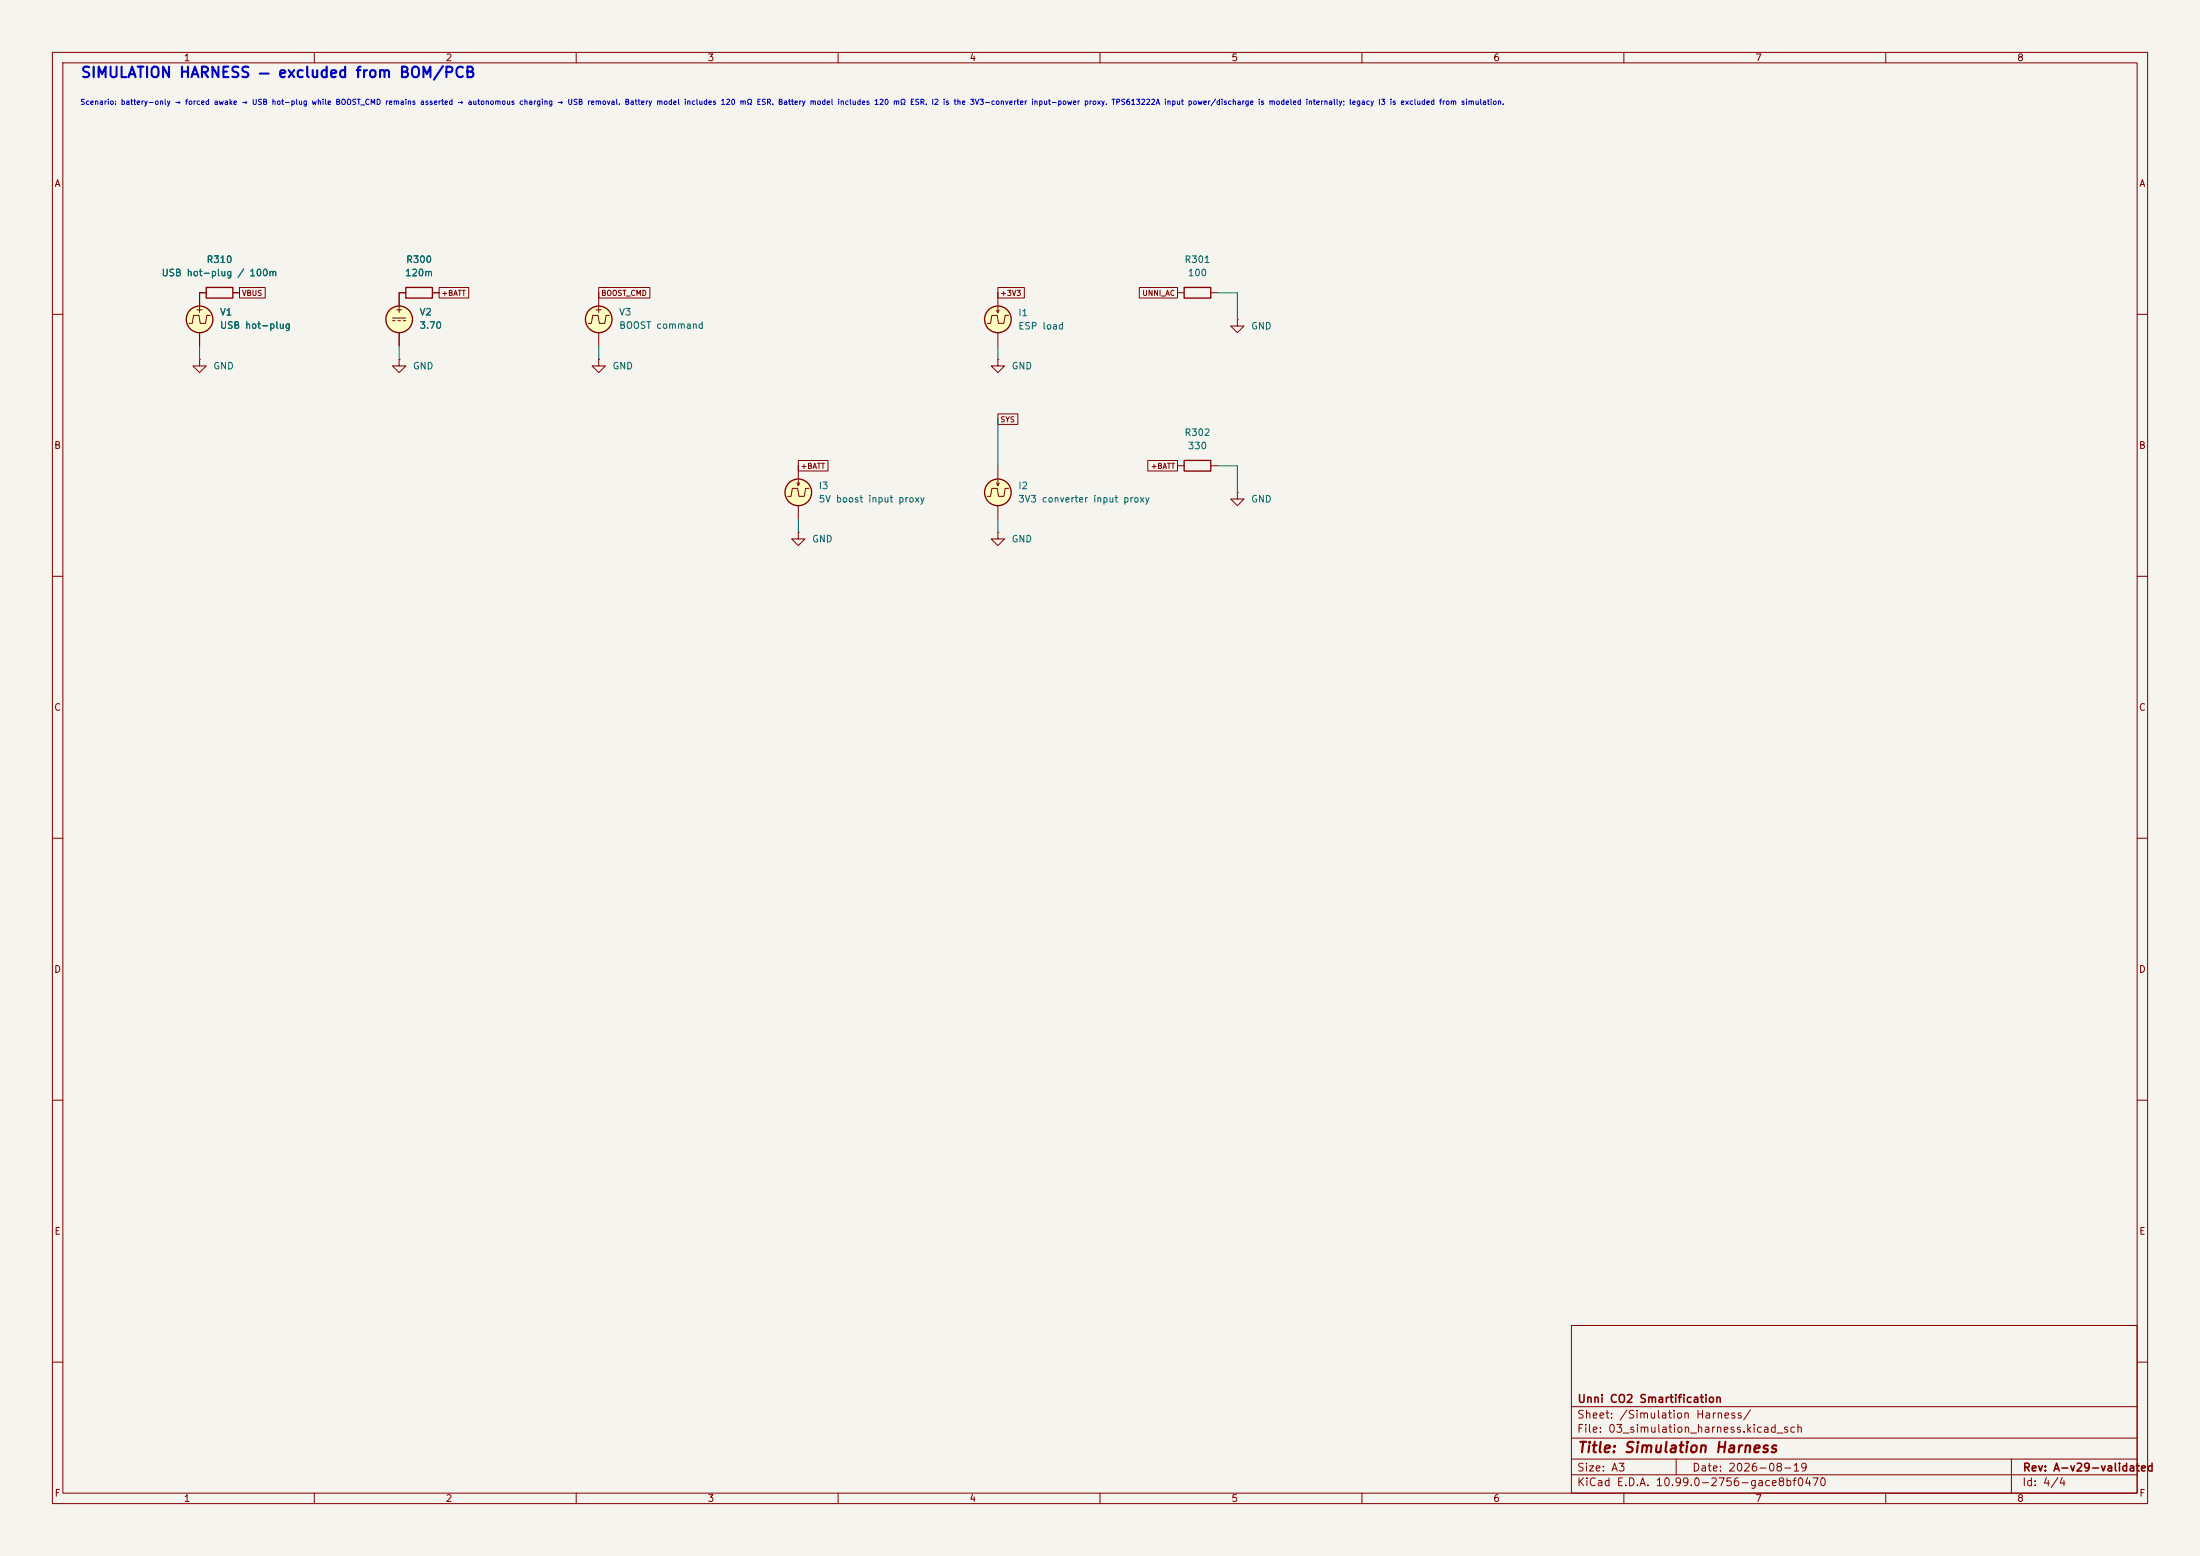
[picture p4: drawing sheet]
(kicad_sch
 (version 20260818)
 (generator "eeschema")
 (generator_version "10.99")
 (paper "A3")
 (title_block
  (title "Simulation Harness")
  (date "2026-08-19")
  (rev "A-v29-validated")
  (company "Unni CO2 Smartification"))
 (lib_symbols
  (symbol "Device:R"
   (pin_numbers (hide yes))
   (pin_names
    (offset 0)) (exclude_from_sim no) (in_bom yes) (on_board yes)
   (in_pos_files yes)
   (duplicate_pin_numbers_are_jumpers no)
   (property "Reference" "R" (at 2.032 0 90) (show_name no) (do_not_autoplace no) (effects (font (size 1.27 1.27))))
   (property "Value" "R" (at 0 0 90) (show_name no) (do_not_autoplace no) (effects (font (size 1.27 1.27))))
   (property "Footprint" "" (at -1.778 0 90) (show_name no) (do_not_autoplace no) (hide yes) (effects (font (size 1.27 1.27))))
   (property "Datasheet" "" (at 0 0 0) (show_name no) (do_not_autoplace no) (hide yes) (effects (font (size 1.27 1.27))))
   (property "Description" "Resistor" (at 0 0 0) (show_name no) (do_not_autoplace no) (hide yes) (effects (font (size 1.27 1.27))))
   (symbol "R_0_1"
    (rectangle (start -1.016 -2.54) (end 1.016 2.54) (stroke (width 0.254) (type default)) (fill (type none))))
   (symbol "R_1_1"
    (pin passive line (at 0 3.81 270) (length 1.27) (name "" (effects (font (size 1.27 1.27)))) (number "1" (effects (font (size 1.27 1.27)))))
    (pin passive line (at 0 -3.81 90) (length 1.27) (name "" (effects (font (size 1.27 1.27)))) (number "2" (effects (font (size 1.27 1.27))))))
   (embedded_fonts no))
  (symbol "Simulation_SPICE:IPULSE"
   (pin_numbers (hide yes))
   (pin_names
    (offset 0.0254)) (exclude_from_sim no) (in_bom yes) (on_board yes)
   (in_pos_files yes)
   (duplicate_pin_numbers_are_jumpers no)
   (property "Reference" "I" (at 2.54 2.54 0) (show_name no) (do_not_autoplace no) (effects (font (size 1.27 1.27)) (justify left)))
   (property "Value" "IPULSE" (at 2.54 0 0) (show_name no) (do_not_autoplace no) (effects (font (size 1.27 1.27)) (justify left)))
   (property "Footprint" "" (at 0 0 0) (show_name no) (do_not_autoplace no) (hide yes) (effects (font (size 1.27 1.27))))
   (property "Datasheet" "https://ngspice.sourceforge.io/docs/ngspice-html-manual/manual.xhtml#sec_Independent_Sources_for" (at 0 0 0) (show_name no) (do_not_autoplace no) (hide yes) (effects (font (size 1.27 1.27))))
   (property "Description" "Current source, pulse" (at 0 0 0) (show_name no) (do_not_autoplace no) (hide yes) (effects (font (size 1.27 1.27))))
   (property "Sim.Pins" "1=+ 2=-" (at 0 0 0) (show_name no) (do_not_autoplace no) (hide yes) (effects (font (size 1.27 1.27))))
   (property "Sim.Device" "I" (at 0 0 0) (show_name no) (do_not_autoplace no) (hide yes) (effects (font (size 1.27 1.27)) (justify left)))
   (property "Sim.Type" "PULSE" (at 0 0 0) (show_name no) (do_not_autoplace no) (hide yes) (effects (font (size 1.27 1.27))))
   (property "Sim.Params" "y1=0 y2=1 td=2n tr=2n tf=2n tw=50n per=100n" (at 2.54 -2.54 0) (show_name no) (do_not_autoplace no) (effects (font (size 1.27 1.27)) (justify left)))
   (symbol "IPULSE_0_0"
    (polyline (pts (xy -2.032 -0.762) (xy -1.397 -0.762) (xy -1.143 0.762) (xy -0.127 0.762) (xy 0.127 -0.762) (xy 1.143 -0.762) (xy 1.397 0.762) (xy 2.032 0.762)) (stroke (width 0) (type default)) (fill (type none))))
   (symbol "IPULSE_0_1"
    (polyline (pts (xy -0.254 1.778) (xy 0 1.27) (xy 0.254 1.778)) (stroke (width 0) (type default)) (fill (type none)))
    (polyline (pts (xy 0 1.27) (xy 0 2.286)) (stroke (width 0) (type default)) (fill (type none)))
    (circle (center 0 0) (radius 2.54) (stroke (width 0.254) (type default)) (fill (type background))))
   (symbol "IPULSE_1_1"
    (pin passive line (at 0 5.08 270) (length 2.54) (name "" (effects (font (size 1.27 1.27)))) (number "1" (effects (font (size 1.27 1.27)))))
    (pin passive line (at 0 -5.08 90) (length 2.54) (name "" (effects (font (size 1.27 1.27)))) (number "2" (effects (font (size 1.27 1.27))))))
   (embedded_fonts no))
  (symbol "Simulation_SPICE:VDC"
   (pin_numbers (hide yes))
   (pin_names
    (offset 0.0254)) (exclude_from_sim no) (in_bom yes) (on_board yes)
   (in_pos_files yes)
   (duplicate_pin_numbers_are_jumpers no)
   (property "Reference" "V" (at 2.54 2.54 0) (show_name no) (do_not_autoplace no) (effects (font (size 1.27 1.27)) (justify left)))
   (property "Value" "1" (at 2.54 0 0) (show_name no) (do_not_autoplace no) (effects (font (size 1.27 1.27)) (justify left)))
   (property "Footprint" "" (at 0 0 0) (show_name no) (do_not_autoplace no) (hide yes) (effects (font (size 1.27 1.27))))
   (property "Datasheet" "https://ngspice.sourceforge.io/docs/ngspice-html-manual/manual.xhtml#sec_Independent_Sources_for" (at 0 0 0) (show_name no) (do_not_autoplace no) (hide yes) (effects (font (size 1.27 1.27))))
   (property "Description" "Voltage source, DC" (at 0 0 0) (show_name no) (do_not_autoplace no) (hide yes) (effects (font (size 1.27 1.27))))
   (property "Sim.Pins" "1=+ 2=-" (at 0 0 0) (show_name no) (do_not_autoplace no) (hide yes) (effects (font (size 1.27 1.27))))
   (property "Sim.Type" "DC" (at 0 0 0) (show_name no) (do_not_autoplace no) (hide yes) (effects (font (size 1.27 1.27))))
   (property "Sim.Device" "V" (at 0 0 0) (show_name no) (do_not_autoplace no) (hide yes) (effects (font (size 1.27 1.27)) (justify left)))
   (symbol "VDC_0_0"
    (polyline (pts (xy -1.27 0.254) (xy 1.27 0.254)) (stroke (width 0) (type default)) (fill (type none)))
    (polyline (pts (xy -0.762 -0.254) (xy -1.27 -0.254)) (stroke (width 0) (type default)) (fill (type none)))
    (polyline (pts (xy 0.254 -0.254) (xy -0.254 -0.254)) (stroke (width 0) (type default)) (fill (type none)))
    (polyline (pts (xy 1.27 -0.254) (xy 0.762 -0.254)) (stroke (width 0) (type default)) (fill (type none)))
    (text "+" (at 0 1.905 0) (effects (font (size 1.27 1.27)))))
   (symbol "VDC_0_1"
    (circle (center 0 0) (radius 2.54) (stroke (width 0.254) (type default)) (fill (type background))))
   (symbol "VDC_1_1"
    (pin passive line (at 0 5.08 270) (length 2.54) (name "" (effects (font (size 1.27 1.27)))) (number "1" (effects (font (size 1.27 1.27)))))
    (pin passive line (at 0 -5.08 90) (length 2.54) (name "" (effects (font (size 1.27 1.27)))) (number "2" (effects (font (size 1.27 1.27))))))
   (embedded_fonts no))
  (symbol "Simulation_SPICE:VPULSE"
   (pin_numbers (hide yes))
   (pin_names
    (offset 0.0254)) (exclude_from_sim no) (in_bom yes) (on_board yes)
   (in_pos_files yes)
   (duplicate_pin_numbers_are_jumpers no)
   (property "Reference" "V" (at 2.54 2.54 0) (show_name no) (do_not_autoplace no) (effects (font (size 1.27 1.27)) (justify left)))
   (property "Value" "VPULSE" (at 2.54 0 0) (show_name no) (do_not_autoplace no) (effects (font (size 1.27 1.27)) (justify left)))
   (property "Footprint" "" (at 0 0 0) (show_name no) (do_not_autoplace no) (hide yes) (effects (font (size 1.27 1.27))))
   (property "Datasheet" "https://ngspice.sourceforge.io/docs/ngspice-html-manual/manual.xhtml#sec_Independent_Sources_for" (at 0 0 0) (show_name no) (do_not_autoplace no) (hide yes) (effects (font (size 1.27 1.27))))
   (property "Description" "Voltage source, pulse" (at 0 0 0) (show_name no) (do_not_autoplace no) (hide yes) (effects (font (size 1.27 1.27))))
   (property "Sim.Pins" "1=+ 2=-" (at 0 0 0) (show_name no) (do_not_autoplace no) (hide yes) (effects (font (size 1.27 1.27))))
   (property "Sim.Type" "PULSE" (at 0 0 0) (show_name no) (do_not_autoplace no) (hide yes) (effects (font (size 1.27 1.27))))
   (property "Sim.Device" "V" (at 0 0 0) (show_name no) (do_not_autoplace no) (hide yes) (effects (font (size 1.27 1.27)) (justify left)))
   (property "Sim.Params" "y1=0 y2=1 td=2n tr=2n tf=2n tw=50n per=100n" (at 2.54 -2.54 0) (show_name no) (do_not_autoplace no) (effects (font (size 1.27 1.27)) (justify left)))
   (symbol "VPULSE_0_0"
    (polyline (pts (xy -2.032 -0.762) (xy -1.397 -0.762) (xy -1.143 0.762) (xy -0.127 0.762) (xy 0.127 -0.762) (xy 1.143 -0.762) (xy 1.397 0.762) (xy 2.032 0.762)) (stroke (width 0) (type default)) (fill (type none)))
    (text "+" (at 0 1.905 0) (effects (font (size 1.27 1.27)))))
   (symbol "VPULSE_0_1"
    (circle (center 0 0) (radius 2.54) (stroke (width 0.254) (type default)) (fill (type background))))
   (symbol "VPULSE_1_1"
    (pin passive line (at 0 5.08 270) (length 2.54) (name "" (effects (font (size 1.27 1.27)))) (number "1" (effects (font (size 1.27 1.27)))))
    (pin passive line (at 0 -5.08 90) (length 2.54) (name "" (effects (font (size 1.27 1.27)))) (number "2" (effects (font (size 1.27 1.27))))))
   (embedded_fonts no))
  (symbol "power:GND"
   (power global)
   (pin_numbers (hide yes))
   (pin_names
    (offset 0) (hide yes)) (exclude_from_sim no) (in_bom yes) (on_board yes)
   (in_pos_files yes)
   (duplicate_pin_numbers_are_jumpers no)
   (property "Reference" "#PWR" (at 0 -6.35 0) (show_name no) (do_not_autoplace no) (hide yes) (effects (font (size 1.27 1.27))))
   (property "Value" "GND" (at 0 -3.81 0) (show_name no) (do_not_autoplace no) (effects (font (size 1.27 1.27))))
   (property "Footprint" "" (at 0 0 0) (show_name no) (do_not_autoplace no) (hide yes) (effects (font (size 1.27 1.27))))
   (property "Datasheet" "" (at 0 0 0) (show_name no) (do_not_autoplace no) (hide yes) (effects (font (size 1.27 1.27))))
   (property "Description" "Power symbol creates a global label with name \"GND\" , ground" (at 0 0 0) (show_name no) (do_not_autoplace no) (hide yes) (effects (font (size 1.27 1.27))))
   (symbol "GND_0_1"
    (polyline (pts (xy 0 0) (xy 0 -1.27) (xy 1.27 -1.27) (xy 0 -2.54) (xy -1.27 -1.27) (xy 0 -1.27)) (stroke (width 0) (type default)) (fill (type none))))
   (symbol "GND_1_1"
    (pin power_in line (at 0 0 270) (length 0) (name "" (effects (font (size 1.27 1.27)))) (number "1" (effects (font (size 1.27 1.27))))))
   (embedded_fonts no)))
 (text "SIMULATION HARNESS — excluded from BOM/PCB"
  (exclude_from_sim no)
  (at 15.24 15.24 0)
  (effects (font (size 2 2)
    (bold yes)) (justify left bottom)))
 (text "Scenario: battery-only → forced awake → USB hot-plug while BOOST_CMD remains asserted → autonomous charging → USB removal. Battery model includes 120 mΩ ESR. Battery model includes 120 mΩ ESR. I2 is the 3V3-converter input-power proxy. TPS613222A input power/discharge is modeled internally; legacy I3 is excluded from simulation."
  (exclude_from_sim no)
  (at 15.24 20.32 0)
  (effects (font (size 1 1)) (justify left bottom)))
 (wire
  (pts (xy 114.3 66.04) (xy 114.3 68.58))
  (stroke (width 0) (type default)))
 (wire
  (pts (xy 190.5 80.01) (xy 190.5 88.9))
  (stroke (width 0) (type default)))
 (wire
  (pts (xy 232.41 88.9) (xy 236.22 88.9))
  (stroke (width 0) (type default)))
 (wire
  (pts (xy 38.1 66.04) (xy 38.1 68.58))
  (stroke (width 0) (type default)))
 (wire
  (pts (xy 232.41 55.88) (xy 236.22 55.88))
  (stroke (width 0) (type default)))
 (wire
  (pts (xy 190.5 66.04) (xy 190.5 68.58))
  (stroke (width 0) (type default)))
 (wire
  (pts (xy 76.2 66.04) (xy 76.2 68.58))
  (stroke (width 0) (type default)))
 (wire
  (pts (xy 152.4 99.06) (xy 152.4 101.6))
  (stroke (width 0) (type default)))
 (wire
  (pts (xy 190.5 99.06) (xy 190.5 101.6))
  (stroke (width 0) (type default)))
 (wire
  (pts (xy 236.22 88.9) (xy 236.22 93.98))
  (stroke (width 0) (type default)))
 (wire
  (pts (xy 236.22 55.88) (xy 236.22 60.96))
  (stroke (width 0) (type default)))
 (global_label "+BATT"
  (shape passive)
  (at 152.4 88.9 0)
  (fields_autoplaced yes)
  (effects (font (size 1 1)) (justify left))
  (property "Intersheetrefs" "${INTERSHEET_REFS}" (at 158.4943 88.9 0) (hide yes) (show_name no) (do_not_autoplace no) (effects (font (size 1.27 1.27)) (justify left))))
 (global_label "+BATT"
  (shape passive)
  (at 224.79 88.9 180)
  (fields_autoplaced yes)
  (effects (font (size 1 1)) (justify right))
  (property "Intersheetrefs" "${INTERSHEET_REFS}" (at 218.6957 88.9 0) (hide yes) (show_name no) (do_not_autoplace no) (effects (font (size 1.27 1.27)) (justify right))))
 (global_label "VBUS"
  (shape passive)
  (at 45.72 55.88 0)
  (fields_autoplaced yes)
  (effects (font (size 1 1)) (justify left))
  (property "Intersheetrefs" "${INTERSHEET_REFS}" (at 51.0524 55.88 0) (hide yes) (show_name no) (do_not_autoplace no) (effects (font (size 1.27 1.27)) (justify left))))
 (global_label "+3V3"
  (shape passive)
  (at 190.5 55.88 0)
  (fields_autoplaced yes)
  (effects (font (size 1 1)) (justify left))
  (property "Intersheetrefs" "${INTERSHEET_REFS}" (at 195.9753 55.88 0) (hide yes) (show_name no) (do_not_autoplace no) (effects (font (size 1.27 1.27)) (justify left))))
 (global_label "BOOST_CMD"
  (shape passive)
  (at 114.3 55.88 0)
  (fields_autoplaced yes)
  (effects (font (size 1 1)) (justify left))
  (property "Intersheetrefs" "${INTERSHEET_REFS}" (at 124.4896 55.88 0) (hide yes) (show_name no) (do_not_autoplace no) (effects (font (size 1.27 1.27)) (justify left))))
 (global_label "+BATT"
  (shape passive)
  (at 83.82 55.88 0)
  (fields_autoplaced yes)
  (effects (font (size 1 1)) (justify left))
  (property "Intersheetrefs" "${INTERSHEET_REFS}" (at 89.9143 55.88 0) (hide yes) (show_name no) (do_not_autoplace no) (effects (font (size 1.27 1.27)) (justify left))))
 (global_label "SYS"
  (shape passive)
  (at 190.5 80.01 0)
  (fields_autoplaced yes)
  (effects (font (size 1 1)) (justify left))
  (property "Intersheetrefs" "${INTERSHEET_REFS}" (at 194.7372 80.01 0) (hide yes) (show_name no) (do_not_autoplace no) (effects (font (size 1.27 1.27)) (justify left))))
 (global_label "UNNI_AC"
  (shape passive)
  (at 224.79 55.88 180)
  (fields_autoplaced yes)
  (effects (font (size 1 1)) (justify right))
  (property "Intersheetrefs" "${INTERSHEET_REFS}" (at 217.0767 55.88 0) (hide yes) (show_name no) (do_not_autoplace no) (effects (font (size 1.27 1.27)) (justify right))))
 (symbol
  (lib_id "power:GND")
  (at 38.1 68.58 0)
  (unit 1)
  (body_style 1)
  (exclude_from_sim no)
  (in_bom no)
  (on_board no)
  (in_pos_files yes)
  (dnp no)
  (fields_autoplaced yes)
  (property "Reference" "#PWR301" (at 38.1 74.93 0) (hide yes) (show_name no) (do_not_autoplace no) (effects (font (size 1.27 1.27))))
  (property "Value" "GND" (at 40.64 69.8499 0) (show_name no) (do_not_autoplace no) (effects (font (size 1.27 1.27)) (justify left)))
  (property "Footprint" "" (at 38.1 68.58 0) (hide yes) (show_name no) (do_not_autoplace no) (effects (font (size 1.27 1.27))))
  (property "Datasheet" "" (at 38.1 68.58 0) (hide yes) (show_name no) (do_not_autoplace no) (effects (font (size 1.27 1.27))))
  (property "Description" "Power symbol creates global GND" (at 38.1 68.58 0) (hide yes) (show_name no) (do_not_autoplace no) (effects (font (size 1.27 1.27))))
  (pin "1"))
 (symbol
  (lib_id "Device:R")
  (at 228.6 55.88 90)
  (unit 1)
  (body_style 1)
  (exclude_from_sim no)
  (in_bom no)
  (on_board no)
  (in_pos_files yes)
  (dnp no)
  (fields_autoplaced yes)
  (property "Reference" "R301" (at 228.6 49.53 90) (show_name no) (do_not_autoplace no) (effects (font (size 1.27 1.27))))
  (property "Value" "100" (at 228.6 52.07 90) (show_name no) (do_not_autoplace no) (effects (font (size 1.27 1.27))))
  (property "Footprint" "" (at 228.6 55.88 0) (hide yes) (show_name no) (do_not_autoplace no) (effects (font (size 1.27 1.27))))
  (property "Datasheet" "" (at 228.6 55.88 0) (hide yes) (show_name no) (do_not_autoplace no) (effects (font (size 1.27 1.27))))
  (property "Description" "Simulation-only load" (at 228.6 55.88 0) (hide yes) (show_name no) (do_not_autoplace no) (effects (font (size 1.27 1.27))))
  (pin "1")
  (pin "2"))
 (symbol
  (lib_id "Simulation_SPICE:VPULSE")
  (at 114.3 60.96 0)
  (unit 1)
  (body_style 1)
  (exclude_from_sim no)
  (in_bom no)
  (on_board no)
  (in_pos_files yes)
  (dnp no)
  (fields_autoplaced yes)
  (property "Reference" "V3" (at 118.11 59.5601 0) (show_name no) (do_not_autoplace no) (effects (font (size 1.27 1.27)) (justify left)))
  (property "Value" "BOOST command" (at 118.11 62.1001 0) (show_name no) (do_not_autoplace no) (effects (font (size 1.27 1.27)) (justify left)))
  (property "Footprint" "" (at 114.3 60.96 0) (hide yes) (show_name no) (do_not_autoplace no) (effects (font (size 1.27 1.27))))
  (property "Datasheet" "" (at 114.3 60.96 0) (hide yes) (show_name no) (do_not_autoplace no) (effects (font (size 1.27 1.27))))
  (property "Description" "Simulation-only source/load" (at 114.3 60.96 0) (hide yes) (show_name no) (do_not_autoplace no) (effects (font (size 1.27 1.27))))
  (property "Sim.Pins" "1=+ 2=-" (at 114.3 60.96 0) (hide yes) (show_name no) (do_not_autoplace no) (effects (font (size 1.27 1.27))))
  (property "Sim.Type" "PULSE" (at 114.3 60.96 0) (hide yes) (show_name no) (do_not_autoplace no) (effects (font (size 1.27 1.27))))
  (property "Sim.Device" "V" (at 114.3 60.96 0) (hide yes) (show_name no) (do_not_autoplace no) (effects (font (size 1.27 1.27))))
  (property "Sim.Params" "y1=0 y2=3.3 td=0.5 tr=5m tf=5m tw=4.5 per=6.5" (at 114.3 60.96 0) (hide yes) (show_name no) (do_not_autoplace no) (effects (font (size 1.27 1.27))))
  (pin "1")
  (pin "2"))
 (symbol
  (lib_id "Device:R")
  (at 80.01 55.88 90)
  (unit 1)
  (body_style 1)
  (exclude_from_sim no)
  (in_bom no)
  (on_board no)
  (in_pos_files yes)
  (dnp no)
  (fields_autoplaced yes)
  (property "Reference" "R300" (at 80.01 49.53 90) (show_name no) (do_not_autoplace no) (effects (font (size 1.27 1.27))))
  (property "Value" "120m" (at 80.01 52.07 90) (show_name no) (do_not_autoplace no) (effects (font (size 1.27 1.27))))
  (property "Footprint" "" (at 80.01 55.88 0) (hide yes) (show_name no) (do_not_autoplace no) (effects (font (size 1.27 1.27))))
  (property "Datasheet" "" (at 80.01 55.88 0) (hide yes) (show_name no) (do_not_autoplace no) (effects (font (size 1.27 1.27))))
  (property "Description" "Battery internal resistance (simulation only)" (at 80.01 55.88 0) (hide yes) (show_name no) (do_not_autoplace no) (effects (font (size 1.27 1.27))))
  (pin "1")
  (pin "2"))
 (symbol
  (lib_id "Device:R")
  (at 41.91 55.88 90)
  (unit 1)
  (body_style 1)
  (exclude_from_sim no)
  (in_bom no)
  (on_board no)
  (in_pos_files yes)
  (dnp no)
  (fields_autoplaced yes)
  (property "Reference" "R310" (at 41.91 49.53 90) (show_name no) (do_not_autoplace no) (effects (font (size 1.27 1.27))))
  (property "Value" "USB hot-plug / 100m" (at 41.91 52.07 90) (show_name no) (do_not_autoplace no) (effects (font (size 1.27 1.27))))
  (property "Footprint" "" (at 41.91 55.88 0) (hide yes) (show_name no) (do_not_autoplace no) (effects (font (size 1.27 1.27))))
  (property "Datasheet" "" (at 41.91 55.88 0) (hide yes) (show_name no) (do_not_autoplace no) (effects (font (size 1.27 1.27))))
  (property "Description" "USB hot-plug switch with 100m on-resistance (simulation only)" (at 41.91 55.88 0) (hide yes) (show_name no) (do_not_autoplace no) (effects (font (size 1.27 1.27))))
  (property "Sim.Library" "spice/models/USB_HOTPLUG.lib" (at 41.91 55.88 0) (hide yes) (show_name no) (do_not_autoplace no) (effects (font (size 1 1))))
  (property "Sim.Name" "USB_HOTPLUG" (at 41.91 55.88 0) (hide yes) (show_name no) (do_not_autoplace no) (effects (font (size 1 1))))
  (property "Sim.Pins" "1=1 2=2" (at 41.91 55.88 0) (hide yes) (show_name no) (do_not_autoplace no) (effects (font (size 1 1))))
  (pin "1")
  (pin "2"))
 (symbol
  (lib_id "Simulation_SPICE:VDC")
  (at 76.2 60.96 0)
  (unit 1)
  (body_style 1)
  (exclude_from_sim no)
  (in_bom no)
  (on_board no)
  (in_pos_files yes)
  (dnp no)
  (fields_autoplaced yes)
  (property "Reference" "V2" (at 80.01 59.5601 0) (show_name no) (do_not_autoplace no) (effects (font (size 1.27 1.27)) (justify left)))
  (property "Value" "3.70" (at 80.01 62.1001 0) (show_name no) (do_not_autoplace no) (effects (font (size 1.27 1.27)) (justify left)))
  (property "Footprint" "" (at 76.2 60.96 0) (hide yes) (show_name no) (do_not_autoplace no) (effects (font (size 1.27 1.27))))
  (property "Datasheet" "" (at 76.2 60.96 0) (hide yes) (show_name no) (do_not_autoplace no) (effects (font (size 1.27 1.27))))
  (property "Description" "Simulation-only source/load" (at 76.2 60.96 0) (hide yes) (show_name no) (do_not_autoplace no) (effects (font (size 1.27 1.27))))
  (property "Sim.Pins" "1=+ 2=-" (at 76.2 60.96 0) (hide yes) (show_name no) (do_not_autoplace no) (effects (font (size 1.27 1.27))))
  (property "Sim.Type" "DC" (at 76.2 60.96 0) (hide yes) (show_name no) (do_not_autoplace no) (effects (font (size 1.27 1.27))))
  (property "Sim.Device" "V" (at 76.2 60.96 0) (hide yes) (show_name no) (do_not_autoplace no) (effects (font (size 1.27 1.27))))
  (pin "1")
  (pin "2"))
 (symbol
  (lib_id "Simulation_SPICE:IPULSE")
  (at 152.4 93.98 0)
  (unit 1)
  (body_style 1)
  (exclude_from_sim yes)
  (in_bom no)
  (on_board no)
  (in_pos_files yes)
  (dnp no)
  (fields_autoplaced yes)
  (property "Reference" "I3" (at 156.21 92.7099 0) (show_name no) (do_not_autoplace no) (effects (font (size 1.27 1.27)) (justify left)))
  (property "Value" "5V boost input proxy" (at 156.21 95.2499 0) (show_name no) (do_not_autoplace no) (effects (font (size 1.27 1.27)) (justify left)))
  (property "Footprint" "" (at 152.4 93.98 0) (hide yes) (show_name no) (do_not_autoplace no) (effects (font (size 1.27 1.27))))
  (property "Datasheet" "" (at 152.4 93.98 0) (hide yes) (show_name no) (do_not_autoplace no) (effects (font (size 1.27 1.27))))
  (property "Description" "Simulation-only power-conversion proxy load" (at 152.4 93.98 0) (hide yes) (show_name no) (do_not_autoplace no) (effects (font (size 1.27 1.27))))
  (property "Sim.Pins" "1=+ 2=-" (at 152.4 93.98 0) (hide yes) (show_name no) (do_not_autoplace no) (effects (font (size 1.27 1.27))))
  (property "Sim.Type" "PULSE" (at 152.4 93.98 0) (hide yes) (show_name no) (do_not_autoplace no) (effects (font (size 1.27 1.27))))
  (property "Sim.Device" "I" (at 152.4 93.98 0) (hide yes) (show_name no) (do_not_autoplace no) (effects (font (size 1.27 1.27))))
  (property "Sim.Params" "y1=0 y2=0.10 td=0.5 tr=5m tf=5m tw=2.5 per=20" (at 152.4 93.98 0) (hide yes) (show_name no) (do_not_autoplace no) (effects (font (size 1.27 1.27))))
  (pin "1")
  (pin "2"))
 (symbol
  (lib_id "power:GND")
  (at 190.5 101.6 0)
  (unit 1)
  (body_style 1)
  (exclude_from_sim no)
  (in_bom no)
  (on_board no)
  (in_pos_files yes)
  (dnp no)
  (fields_autoplaced yes)
  (property "Reference" "#PWR308" (at 190.5 107.95 0) (hide yes) (show_name no) (do_not_autoplace no) (effects (font (size 1.27 1.27))))
  (property "Value" "GND" (at 193.04 102.8699 0) (show_name no) (do_not_autoplace no) (effects (font (size 1.27 1.27)) (justify left)))
  (property "Footprint" "" (at 190.5 101.6 0) (hide yes) (show_name no) (do_not_autoplace no) (effects (font (size 1.27 1.27))))
  (property "Datasheet" "" (at 190.5 101.6 0) (hide yes) (show_name no) (do_not_autoplace no) (effects (font (size 1.27 1.27))))
  (property "Description" "Power symbol creates global GND" (at 190.5 101.6 0) (hide yes) (show_name no) (do_not_autoplace no) (effects (font (size 1.27 1.27))))
  (pin "1"))
 (symbol
  (lib_id "power:GND")
  (at 76.2 68.58 0)
  (unit 1)
  (body_style 1)
  (exclude_from_sim no)
  (in_bom no)
  (on_board no)
  (in_pos_files yes)
  (dnp no)
  (fields_autoplaced yes)
  (property "Reference" "#PWR302" (at 76.2 74.93 0) (hide yes) (show_name no) (do_not_autoplace no) (effects (font (size 1.27 1.27))))
  (property "Value" "GND" (at 78.74 69.8499 0) (show_name no) (do_not_autoplace no) (effects (font (size 1.27 1.27)) (justify left)))
  (property "Footprint" "" (at 76.2 68.58 0) (hide yes) (show_name no) (do_not_autoplace no) (effects (font (size 1.27 1.27))))
  (property "Datasheet" "" (at 76.2 68.58 0) (hide yes) (show_name no) (do_not_autoplace no) (effects (font (size 1.27 1.27))))
  (property "Description" "Power symbol creates global GND" (at 76.2 68.58 0) (hide yes) (show_name no) (do_not_autoplace no) (effects (font (size 1.27 1.27))))
  (pin "1"))
 (symbol
  (lib_id "Simulation_SPICE:VPULSE")
  (at 38.1 60.96 0)
  (unit 1)
  (body_style 1)
  (exclude_from_sim no)
  (in_bom no)
  (on_board no)
  (in_pos_files yes)
  (dnp no)
  (fields_autoplaced yes)
  (property "Reference" "V1" (at 41.91 59.5601 0) (show_name no) (do_not_autoplace no) (effects (font (size 1.27 1.27)) (justify left)))
  (property "Value" "USB hot-plug" (at 41.91 62.1001 0) (show_name no) (do_not_autoplace no) (effects (font (size 1.27 1.27)) (justify left)))
  (property "Footprint" "" (at 38.1 60.96 0) (hide yes) (show_name no) (do_not_autoplace no) (effects (font (size 1.27 1.27))))
  (property "Datasheet" "" (at 38.1 60.96 0) (hide yes) (show_name no) (do_not_autoplace no) (effects (font (size 1.27 1.27))))
  (property "Description" "Simulation-only source/load" (at 38.1 60.96 0) (hide yes) (show_name no) (do_not_autoplace no) (effects (font (size 1.27 1.27))))
  (property "Sim.Pins" "1=+ 2=-" (at 38.1 60.96 0) (hide yes) (show_name no) (do_not_autoplace no) (effects (font (size 1.27 1.27))))
  (property "Sim.Type" "PULSE" (at 38.1 60.96 0) (hide yes) (show_name no) (do_not_autoplace no) (effects (font (size 1.27 1.27))))
  (property "Sim.Device" "V" (at 38.1 60.96 0) (hide yes) (show_name no) (do_not_autoplace no) (effects (font (size 1.27 1.27))))
  (property "Sim.Params" "y1=0 y2=5 td=3 tr=20m tf=20m tw=3 per=20" (at 38.1 60.96 0) (hide yes) (show_name no) (do_not_autoplace no) (effects (font (size 1.27 1.27))))
  (pin "1")
  (pin "2"))
 (symbol
  (lib_id "power:GND")
  (at 152.4 101.6 0)
  (unit 1)
  (body_style 1)
  (exclude_from_sim no)
  (in_bom no)
  (on_board no)
  (in_pos_files yes)
  (dnp no)
  (fields_autoplaced yes)
  (property "Reference" "#PWR309" (at 152.4 107.95 0) (hide yes) (show_name no) (do_not_autoplace no) (effects (font (size 1.27 1.27))))
  (property "Value" "GND" (at 154.94 102.8699 0) (show_name no) (do_not_autoplace no) (effects (font (size 1.27 1.27)) (justify left)))
  (property "Footprint" "" (at 152.4 101.6 0) (hide yes) (show_name no) (do_not_autoplace no) (effects (font (size 1.27 1.27))))
  (property "Datasheet" "" (at 152.4 101.6 0) (hide yes) (show_name no) (do_not_autoplace no) (effects (font (size 1.27 1.27))))
  (property "Description" "Power symbol creates global GND" (at 152.4 101.6 0) (hide yes) (show_name no) (do_not_autoplace no) (effects (font (size 1.27 1.27))))
  (pin "1"))
 (symbol
  (lib_id "Simulation_SPICE:IPULSE")
  (at 190.5 60.96 0)
  (unit 1)
  (body_style 1)
  (exclude_from_sim no)
  (in_bom no)
  (on_board no)
  (in_pos_files yes)
  (dnp no)
  (fields_autoplaced yes)
  (property "Reference" "I1" (at 194.31 59.6899 0) (show_name no) (do_not_autoplace no) (effects (font (size 1.27 1.27)) (justify left)))
  (property "Value" "ESP load" (at 194.31 62.2299 0) (show_name no) (do_not_autoplace no) (effects (font (size 1.27 1.27)) (justify left)))
  (property "Footprint" "" (at 190.5 60.96 0) (hide yes) (show_name no) (do_not_autoplace no) (effects (font (size 1.27 1.27))))
  (property "Datasheet" "" (at 190.5 60.96 0) (hide yes) (show_name no) (do_not_autoplace no) (effects (font (size 1.27 1.27))))
  (property "Description" "Simulation-only source/load" (at 190.5 60.96 0) (hide yes) (show_name no) (do_not_autoplace no) (effects (font (size 1.27 1.27))))
  (property "Sim.Pins" "1=+ 2=-" (at 190.5 60.96 0) (hide yes) (show_name no) (do_not_autoplace no) (effects (font (size 1.27 1.27))))
  (property "Sim.Type" "PULSE" (at 190.5 60.96 0) (hide yes) (show_name no) (do_not_autoplace no) (effects (font (size 1.27 1.27))))
  (property "Sim.Device" "I" (at 190.5 60.96 0) (hide yes) (show_name no) (do_not_autoplace no) (effects (font (size 1.27 1.27))))
  (property "Sim.Params" "y1=0.02 y2=0.18 td=0.2 tr=1m tf=1m tw=0.05 per=0.5" (at 190.5 60.96 0) (hide yes) (show_name no) (do_not_autoplace no) (effects (font (size 1.27 1.27))))
  (pin "1")
  (pin "2"))
 (symbol
  (lib_id "Simulation_SPICE:IPULSE")
  (at 190.5 93.98 0)
  (unit 1)
  (body_style 1)
  (exclude_from_sim no)
  (in_bom no)
  (on_board no)
  (in_pos_files yes)
  (dnp no)
  (passthrough block)
  (fields_autoplaced yes)
  (property "Reference" "I2" (at 194.31 92.7099 0) (show_name no) (do_not_autoplace no) (effects (font (size 1.27 1.27)) (justify left)))
  (property "Value" "3V3 converter input proxy" (at 194.31 95.2499 0) (show_name no) (do_not_autoplace no) (effects (font (size 1.27 1.27)) (justify left)))
  (property "Footprint" "" (at 190.5 93.98 0) (hide yes) (show_name no) (do_not_autoplace no) (effects (font (size 1.27 1.27))))
  (property "Datasheet" "" (at 190.5 93.98 0) (hide yes) (show_name no) (do_not_autoplace no) (effects (font (size 1.27 1.27))))
  (property "Description" "Simulation-only power-conversion proxy load" (at 190.5 93.98 0) (hide yes) (show_name no) (do_not_autoplace no) (effects (font (size 1.27 1.27))))
  (property "Sim.Pins" "1=+ 2=-" (at 190.5 93.98 0) (hide yes) (show_name no) (do_not_autoplace no) (effects (font (size 1.27 1.27))))
  (property "Sim.Type" "PULSE" (at 190.5 93.98 0) (hide yes) (show_name no) (do_not_autoplace no) (effects (font (size 1.27 1.27))))
  (property "Sim.Device" "I" (at 190.5 93.98 0) (hide yes) (show_name no) (do_not_autoplace no) (effects (font (size 1.27 1.27))))
  (property "Sim.Params" "y1=0.02 y2=0.18 td=0.2 tr=1m tf=1m tw=0.05 per=0.5" (at 190.5 93.98 0) (hide yes) (show_name no) (do_not_autoplace no) (effects (font (size 1.27 1.27))))
  (pin "1")
  (pin "2"))
 (symbol
  (lib_id "power:GND")
  (at 236.22 60.96 0)
  (unit 1)
  (body_style 1)
  (exclude_from_sim no)
  (in_bom no)
  (on_board no)
  (in_pos_files yes)
  (dnp no)
  (fields_autoplaced yes)
  (property "Reference" "#PWR306" (at 236.22 67.31 0) (hide yes) (show_name no) (do_not_autoplace no) (effects (font (size 1.27 1.27))))
  (property "Value" "GND" (at 238.76 62.2299 0) (show_name no) (do_not_autoplace no) (effects (font (size 1.27 1.27)) (justify left)))
  (property "Footprint" "" (at 236.22 60.96 0) (hide yes) (show_name no) (do_not_autoplace no) (effects (font (size 1.27 1.27))))
  (property "Datasheet" "" (at 236.22 60.96 0) (hide yes) (show_name no) (do_not_autoplace no) (effects (font (size 1.27 1.27))))
  (property "Description" "Power symbol creates global GND" (at 236.22 60.96 0) (hide yes) (show_name no) (do_not_autoplace no) (effects (font (size 1.27 1.27))))
  (pin "1"))
 (symbol
  (lib_id "Device:R")
  (at 228.6 88.9 90)
  (unit 1)
  (body_style 1)
  (exclude_from_sim no)
  (in_bom no)
  (on_board no)
  (in_pos_files yes)
  (dnp no)
  (fields_autoplaced yes)
  (property "Reference" "R302" (at 228.6 82.55 90) (show_name no) (do_not_autoplace no) (effects (font (size 1.27 1.27))))
  (property "Value" "330" (at 228.6 85.09 90) (show_name no) (do_not_autoplace no) (effects (font (size 1.27 1.27))))
  (property "Footprint" "" (at 228.6 88.9 0) (hide yes) (show_name no) (do_not_autoplace no) (effects (font (size 1.27 1.27))))
  (property "Datasheet" "" (at 228.6 88.9 0) (hide yes) (show_name no) (do_not_autoplace no) (effects (font (size 1.27 1.27))))
  (property "Description" "Simulation-only load" (at 228.6 88.9 0) (hide yes) (show_name no) (do_not_autoplace no) (effects (font (size 1.27 1.27))))
  (pin "1")
  (pin "2"))
 (symbol
  (lib_id "power:GND")
  (at 190.5 68.58 0)
  (unit 1)
  (body_style 1)
  (exclude_from_sim no)
  (in_bom no)
  (on_board no)
  (in_pos_files yes)
  (dnp no)
  (fields_autoplaced yes)
  (property "Reference" "#PWR305" (at 190.5 74.93 0) (hide yes) (show_name no) (do_not_autoplace no) (effects (font (size 1.27 1.27))))
  (property "Value" "GND" (at 193.04 69.8499 0) (show_name no) (do_not_autoplace no) (effects (font (size 1.27 1.27)) (justify left)))
  (property "Footprint" "" (at 190.5 68.58 0) (hide yes) (show_name no) (do_not_autoplace no) (effects (font (size 1.27 1.27))))
  (property "Datasheet" "" (at 190.5 68.58 0) (hide yes) (show_name no) (do_not_autoplace no) (effects (font (size 1.27 1.27))))
  (property "Description" "Power symbol creates global GND" (at 190.5 68.58 0) (hide yes) (show_name no) (do_not_autoplace no) (effects (font (size 1.27 1.27))))
  (pin "1"))
 (symbol
  (lib_id "power:GND")
  (at 236.22 93.98 0)
  (unit 1)
  (body_style 1)
  (exclude_from_sim no)
  (in_bom no)
  (on_board no)
  (in_pos_files yes)
  (dnp no)
  (fields_autoplaced yes)
  (property "Reference" "#PWR307" (at 236.22 100.33 0) (hide yes) (show_name no) (do_not_autoplace no) (effects (font (size 1.27 1.27))))
  (property "Value" "GND" (at 238.76 95.2499 0) (show_name no) (do_not_autoplace no) (effects (font (size 1.27 1.27)) (justify left)))
  (property "Footprint" "" (at 236.22 93.98 0) (hide yes) (show_name no) (do_not_autoplace no) (effects (font (size 1.27 1.27))))
  (property "Datasheet" "" (at 236.22 93.98 0) (hide yes) (show_name no) (do_not_autoplace no) (effects (font (size 1.27 1.27))))
  (property "Description" "Power symbol creates global GND" (at 236.22 93.98 0) (hide yes) (show_name no) (do_not_autoplace no) (effects (font (size 1.27 1.27))))
  (pin "1"))
 (symbol
  (lib_id "power:GND")
  (at 114.3 68.58 0)
  (unit 1)
  (body_style 1)
  (exclude_from_sim no)
  (in_bom no)
  (on_board no)
  (in_pos_files yes)
  (dnp no)
  (fields_autoplaced yes)
  (property "Reference" "#PWR303" (at 114.3 74.93 0) (hide yes) (show_name no) (do_not_autoplace no) (effects (font (size 1.27 1.27))))
  (property "Value" "GND" (at 116.84 69.8499 0) (show_name no) (do_not_autoplace no) (effects (font (size 1.27 1.27)) (justify left)))
  (property "Footprint" "" (at 114.3 68.58 0) (hide yes) (show_name no) (do_not_autoplace no) (effects (font (size 1.27 1.27))))
  (property "Datasheet" "" (at 114.3 68.58 0) (hide yes) (show_name no) (do_not_autoplace no) (effects (font (size 1.27 1.27))))
  (property "Description" "Power symbol creates global GND" (at 114.3 68.58 0) (hide yes) (show_name no) (do_not_autoplace no) (effects (font (size 1.27 1.27))))
  (pin "1")))
